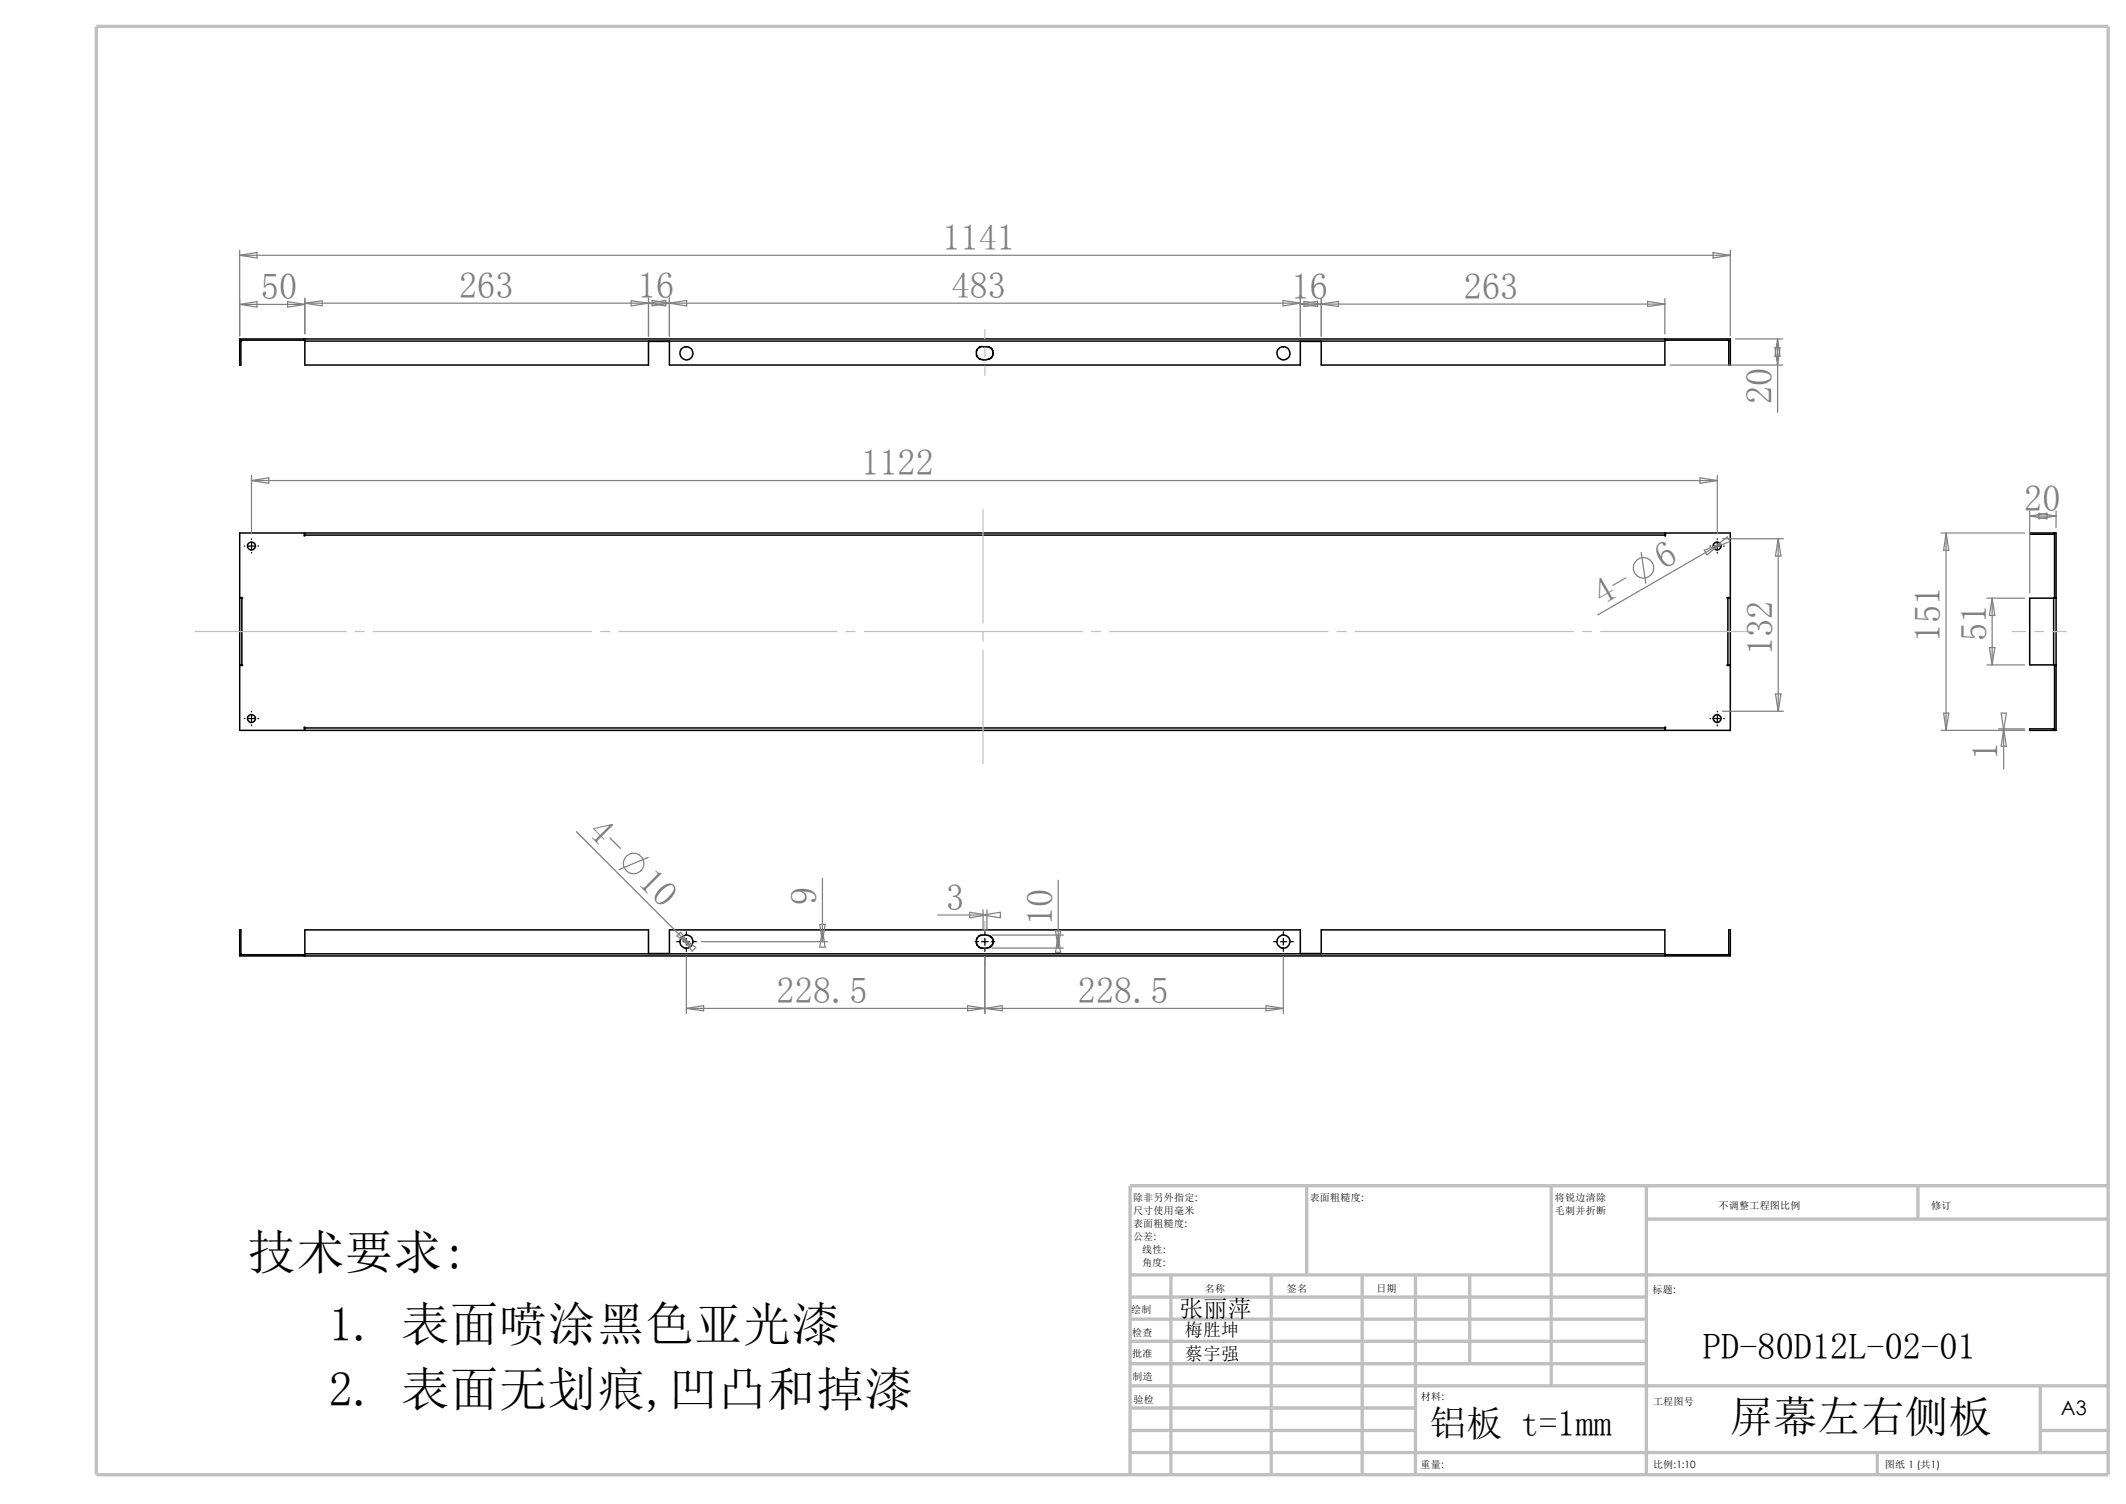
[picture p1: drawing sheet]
<svg xmlns="http://www.w3.org/2000/svg" width="297mm" height="210mm" viewBox="0 0 297 210" stroke-linecap="round" stroke-linejoin="round" font-family="sans-serif">
<g fill="none" stroke="#c0c0c0" stroke-width=".47">
<path d="M13.5 3.7h281v202.2h-281zM157.9 178h136.6M163.6 178v27.9M177.6 178v27.9M182.5 165.6v12.4M190.3 178v27.9M197.7 178v27.9M205.3 178v12.4M216.7 165.6v27.9M230 170.2h64.5M230 165.6v40.3M267.9 165.6v4.6"/>
<path d="M294.5 165.6h-136.6v40.3M157.9 190.4h72.1M157.9 199.7h39.8M157.9 193.5h136.6M157.9 196.6h39.8M157.9 181.1h72.1M157.9 184.2h72.1M157.9 187.3h72.1M285 199.7h9.5M285 193.5v9.3M157.9 202.8h136.6M262.3 202.8v3.1"/>
</g>
<g fill="none" stroke="#000" stroke-width=".21">
<path d="M33.5 47.6v3.4h.2v-3.4M33.5 47.6h.2M33.5 47.5v.1M33.8 47.5l-.1 .1M42.5 47.3v.2M42.6 47.3v.3M42.6 47.6v3.4h48v-3.3h2.9v3.3h88.2v-3.3h2.9v3.3h48v-3.4M42.6 47.6h190M42.6 47.5h-9.1v-.2h208.2v.2h-9.1M137.3 48.4h.8l.3 .2 .3 .4 .1 .3-.2 .5-.5 .4h-.2M137.3 48.4h-.4l-.4 .4-.1 .8 .1 .2 .4 .4h1M232.6 47.3v.3"/>
<path d="M232.7 47.3v.2M241.4 47.5l.1 .1M241.5 47.6v3.4h.2v-3.4M241.5 47.6h.2M241.7 47.5v.1M42.6 74.7v-.3h190v.3M42.6 74.7l-.1 .1v-.4h-9v9h.4l-.1 .1M42.6 74.7h190M232.6 74.7l.1 .1v-.4h9v9h-.4l.1 .1M286.9 74.4h.1M286.9 74.6l.1 .1M286.9 74.4h-3.4v.2h3.4"/>
<path d="M286.9 74.4v.2M287 74.4h.2v27.6h-.2v-9.2M287 74.4v9.1M33.8 83.5h-.3v9.3h.3M33.8 92.8l.1 .1h-.4v9.1h9v-.4h.1M33.8 83.5v9.3M241.4 83.5h.3v9.3h-.3M241.4 92.8l-.1 .1h.4v9.1h-9v-.4h-.1M241.4 83.5v9.3M286.9 92.8h.3M286.9 83.5h.3M286.9 83.5h-3.4v9.3h3.4"/>
<path d="M286.9 83.5v9.3M287 83.4h.2M287 92.9h.2M42.6 101.6v.4h190v-.4M42.6 101.6h190M286.9 101.8h-3.4v.2h3.4M286.9 101.8v.2M287 101.6l-.1 .2M287 101.9l-.1 .1M33.5 133.2v.1M33.5 133.2v-3.4h.2v3.4M33.5 133.2h.2"/>
<path d="M33.7 133.2l.1 .1M42.5 133.3v.2M42.6 133.2v.3M42.6 133.2v-3.4h48v3.3h2.9v-3.3h88.2v3.3h2.9v-3.3h48v3.4M42.6 133.3h-9.1v.2h208.2v-.2h-9.1M42.6 133.2h190M137.9 130.6h.2l.5 .3 .1 .3v.5l-.3 .5-.3 .1-.8 .1M137.9 130.6h-1l-.4 .4-.1 .2 .1 .8 .3 .3 .5 .1M232.6 133.2v.3M232.7 133.3v.2M241.5 133.2l-.1 .1M241.5 133.2v-3.4h.2v3.4"/>
<path d="M241.5 133.2h.2M241.7 133.2v.1"/>
<circle cx="95.9" cy="49.3" r=".9"/>
<circle cx="179.3" cy="49.3" r=".91"/>
<circle cx="35.1" cy="76.2" r=".54"/>
<circle cx="239.9" cy="76.2" r=".54"/>
<circle cx="35.1" cy="100.3" r=".54"/>
<circle cx="239.9" cy="100.3" r=".54"/>
<circle cx="95.9" cy="131.5" r=".9"/>
<circle cx="179.3" cy="131.5" r=".91"/>
</g>
<g fill="none" stroke="#c0c0c0" stroke-width=".17">
<path d="M137.6 46v1.3M137.6 48.6v1.2M137.6 51.1v1.3M137.3 71.2v15.8M27.3 88.2h21M49.6 88.2h1.3M52.2 88.2h30.4M83.9 88.2h1.3M86.4 88.2h30.5M118.2 88.2h1.3M120.7 88.2h30.5M137.3 88.3v1.2"/>
<path d="M137.3 90.8v15.8M152.5 88.2h1.3M155 88.2h30.5M186.8 88.2h1.2M189.3 88.2h30.5M221.1 88.2h1.2M223.6 88.2h21.1M281.1 88.2h1.9M284.2 88.2h1.3M286.8 88.2h1.8M137.6 128.6v1.2M137.6 131.1v1.3"/>
<path d="M137.6 133.6v1.3"/>
</g>
<g fill="none" stroke="#000" stroke-width=".17">
<path d="M34.1 76.2h.1M34.7 76.2h.9M35.1 75.2v.1M35.1 75.8v.9M35.1 77.1v.1M36 76.2h.1M238.9 76.2h.1M239.4 76.2h.9M239.9 75.2v.1M239.9 75.8v.9M239.9 77.1v.1M240.8 76.2h.1"/>
<path d="M35.1 99.3v.1M35.1 99.9v.9M239.9 99.3v.1M239.9 99.9v.9M34.1 100.3h.1M34.7 100.3h.9M35.1 101.2v.1M36 100.3h.1M238.9 100.3h.1M239.4 100.3h.9M239.9 101.2v.1M240.8 100.3h.1"/>
<path d="M94.5 131.5h.5M95.4 131.5h1M95.9 130.1v.5M95.9 131v1M95.9 132.4v.4M96.8 131.5h.5M136.2 131.5h.5M137.1 131.5h.9M137.6 130.1v.5M137.6 131v1M137.6 132.4v.4M138.5 131.5h.5"/>
<path d="M177.9 131.5h.5M178.9 131.5h.8M179.3 130.1v.5M179.3 131v1M179.3 132.4v.4M180.2 131.5h.5"/>
</g>
<g fill="none" stroke="#808080" stroke-width=".17">
<path d="M33.5 35.6l2.4-.3v.7zM33.5 35.6h208.2M33.5 34.9v12M239.3 35.3l2.4 .3-2.4 .4zM241.7 34.9v12M33.5 42.5l2.4-.4v.8zM33.5 42.5h9.1M40.2 42.1l2.4 .4-2.4 .4zM42.6 41.6v5M42.6 42.3h139.1M42.6 42.3l2.4-.3v.7zM88.2 42v.7l4.8-.7v.7z"/>
<path d="M90.6 41.6v5.3M91.1 42l4.8 .7v-.7l-4.8 .7zM93.5 41.6v5.3M179.2 42l2.5 .3-2.5 .4zM181.7 42.5l2.4-.4v.7zM181.7 42.5h50.9M181.7 41.6v5.3M182.2 42.1l2.4 .4-2.4 .3zM184.6 41.7v5.2M184.6 42.5l2.4-.4v.7zM230.2 42.1l2.4 .4-2.4 .3zM232.6 41.7v4.9"/>
<path d="M233.3 51h15.7M242.4 47.3h6.6M247.9 48.6h.8l-.4 2.4zM248.3 47.3v10.3M248.3 47.3l.4 2.4h-.8zM35.1 67.1l2.4-.4v.8zM35.1 67.1h204.8M35.1 66.4v8.1M229.3 77.1l.6 4.3M237.5 66.7l2.4 .4-2.4 .4zM238.1 76.8l2.3-.9-1.9 1.6zM239.4 76.5l-16.2 9.4"/>
<path d="M239.4 76.5l1.9-1.5 .4 .6zM239.9 66.4v8.1M240.4 75.9l-1 .6M240.6 75.2h8.5M248.4 75.2l.4 2.4h-.8zM248.4 75.2v24.1M271.1 74.4h11.7M271.9 74.4l.3 2.4h-.7zM271.9 74.4v27.6M283.5 71.3v11.5M283.5 72.1l2.5-.4v.7zM283.5 72.1h3.7"/>
<path d="M284.8 71.7l2.4 .4-2.4 .3zM287.2 71.3v2.4M240.6 99.3h8.5M248 96.9h.8l-.4 2.4zM271.5 99.6h.7l-.3 2.4zM277.6 83.5h5.2M277.6 92.8h5.2M277.9 90.4h.8l-.4 2.4zM278.3 83.5v9.3M278.3 83.5l.4 2.4h-.8zM279.6 99.6h.7l-.4 2.4zM80.5 116.1l16 16"/>
<path d="M90.6 119.7l-4.1 1.7M271.1 102h11.7M279.2 101.8h3.6M279.9 101.8v5.6M279.9 101.8l.4 2.4h-.7zM94.6 130.7l.5-.5 1.4 1.9zM95.2 130.9l2 1.4-.5 .5zM95.9 133.6v7.9M98 131.5h17.6M114.5 129.1h.8l-.4 2.4zM114.9 122.6v8.9M114.9 129.8l.4 2.4h-.8z"/>
<path d="M131 127.8h6.9M135.5 127.4l2.4 .4-2.4 .3zM137.3 127.8l2.4-.4v.7zM137.3 127v2.8M137.6 133.6v7.9M137.9 127v2.8M138.6 130.6h9.9M138.6 132.4h9.9M147.4 130h.8l-.4 2.4zM147.8 130.6l.4 2.4h-.8zM147.8 122.9v9.5M179.3 133.6v7.9"/>
<path d="M95.9 140.8l2.4-.4v.7zM95.9 140.8h83.4M135.2 140.4l2.4 .4-2.4 .3zM137.6 140.8l2.4-.4v.7zM176.9 140.4l2.4 .4-2.4 .3z"/>
<circle cx="229.6" cy="79.3" r="1.44"/>
<circle cx="88.5" cy="120.6" r="1.44"/>
</g>
<g font-size="6.7">
<text x="34.6" y="177.2">技术要求:</text>
<text x="45.9" y="187.2">1. 表面喷涂黑色亚光漆</text>
<text x="45.9" y="196.4">2. 表面无划痕,凹凸和掉漆</text>
</g>
<text font-size="6.1" x="241.7" y="199.9">屏幕左右侧板</text>
<g font-size="5.1" fill="#808080">
<text x="131.7" y="34.9">1141</text>
<text x="36.4" y="41.8">50</text>
<text x="64.1" y="41.6">263</text>
<text x="89.1" y="41.6">16</text>
<text x="132.9" y="41.6">483</text>
<text x="180.4" y="41.7">16</text>
<text x="204.5" y="41.7">263</text>
<text x="247.5" y="56.4" transform="rotate(-90 247.5 56.4)">20</text>
<text x="120.3" y="66.4">1122</text>
<text x="282.8" y="71.3">20</text>
<text x="232.4" y="79.6" transform="rotate(-30 232.4 79.6)">6</text>
<text x="223.8" y="84.6" transform="rotate(-30 223.8 84.6)">4-</text>
<text x="271.1" y="89.6" transform="rotate(-90 271.1 89.6)">151</text>
<text x="277.5" y="89.5" transform="rotate(-90 277.5 89.5)">51</text>
<text x="247.6" y="91.5" transform="rotate(-90 247.6 91.5)">132</text>
<text x="279.1" y="106.2" transform="rotate(-90 279.1 106.2)">1</text>
<text x="81.9" y="116.4" transform="rotate(45 81.9 116.4)">4-</text>
<text x="88.9" y="123.4" transform="rotate(45 88.9 123.4)">10</text>
<text x="114.1" y="126.3" transform="rotate(-90 114.1 126.3)">9</text>
<text x="132.2" y="127">3</text>
<text x="147" y="129.2" transform="rotate(-90 147 129.2)">10</text>
<text x="108.5" y="140.1">228.5</text>
<text x="150.6" y="140.1">228.5</text>
</g>
<g font-size="5.1">
<text x="237.9" y="189.7">PD-80D12L-02-01</text>
<text x="199.8" y="200.5">铝板 t=1mm</text>
</g>
<text font-size="3.3" x="164.8" y="183.9">张丽萍</text>
<text font-size="2.8" x="287.9" y="197.6">A3</text>
<g font-size="2.5">
<text x="165.5" y="189.9">蔡宇强</text>
<text x="165.5" y="186.5">梅胜坤</text>
</g>
<g font-size="1.4">
<text x="158.3" y="167.7">除非另外指定:</text>
<text x="183" y="167.7">表面粗糙度:</text>
<text x="217.2" y="167.6">将锐边清除</text>
<text x="158.3" y="169.5">尺寸使用毫米</text>
<text x="158.3" y="171.4">表面粗糙度:</text>
<text x="158.3" y="173.2">公差:</text>
<text x="217.2" y="169.5">毛刺并折断</text>
<text x="240.1" y="168.7">不调整工程图比例</text>
<text x="269.8" y="168.9">修订</text>
<text x="159.6" y="176.8">角度:</text>
<text x="159.6" y="175">线性:</text>
<text x="158" y="183.4">绘制</text>
<text x="168.3" y="180.4">名称</text>
<text x="179.8" y="180.4">签名</text>
<text x="192.3" y="180.4">日期</text>
<text x="230.8" y="180.6">标题:</text>
<text x="158.2" y="189.5">批准</text>
<text x="158.2" y="186.5">检查</text>
<text x="158.2" y="192.7">制造</text>
<text x="158.4" y="195.9">验检</text>
<text x="198.5" y="195.4">材料:</text>
<text x="230.9" y="196.2">工程图号</text>
<text x="198.5" y="204.9">重量:</text>
<text x="230.9" y="204.9">比例:1:10</text>
<text x="263.3" y="204.9">图纸 1 (共1)</text>
</g>
</svg>
